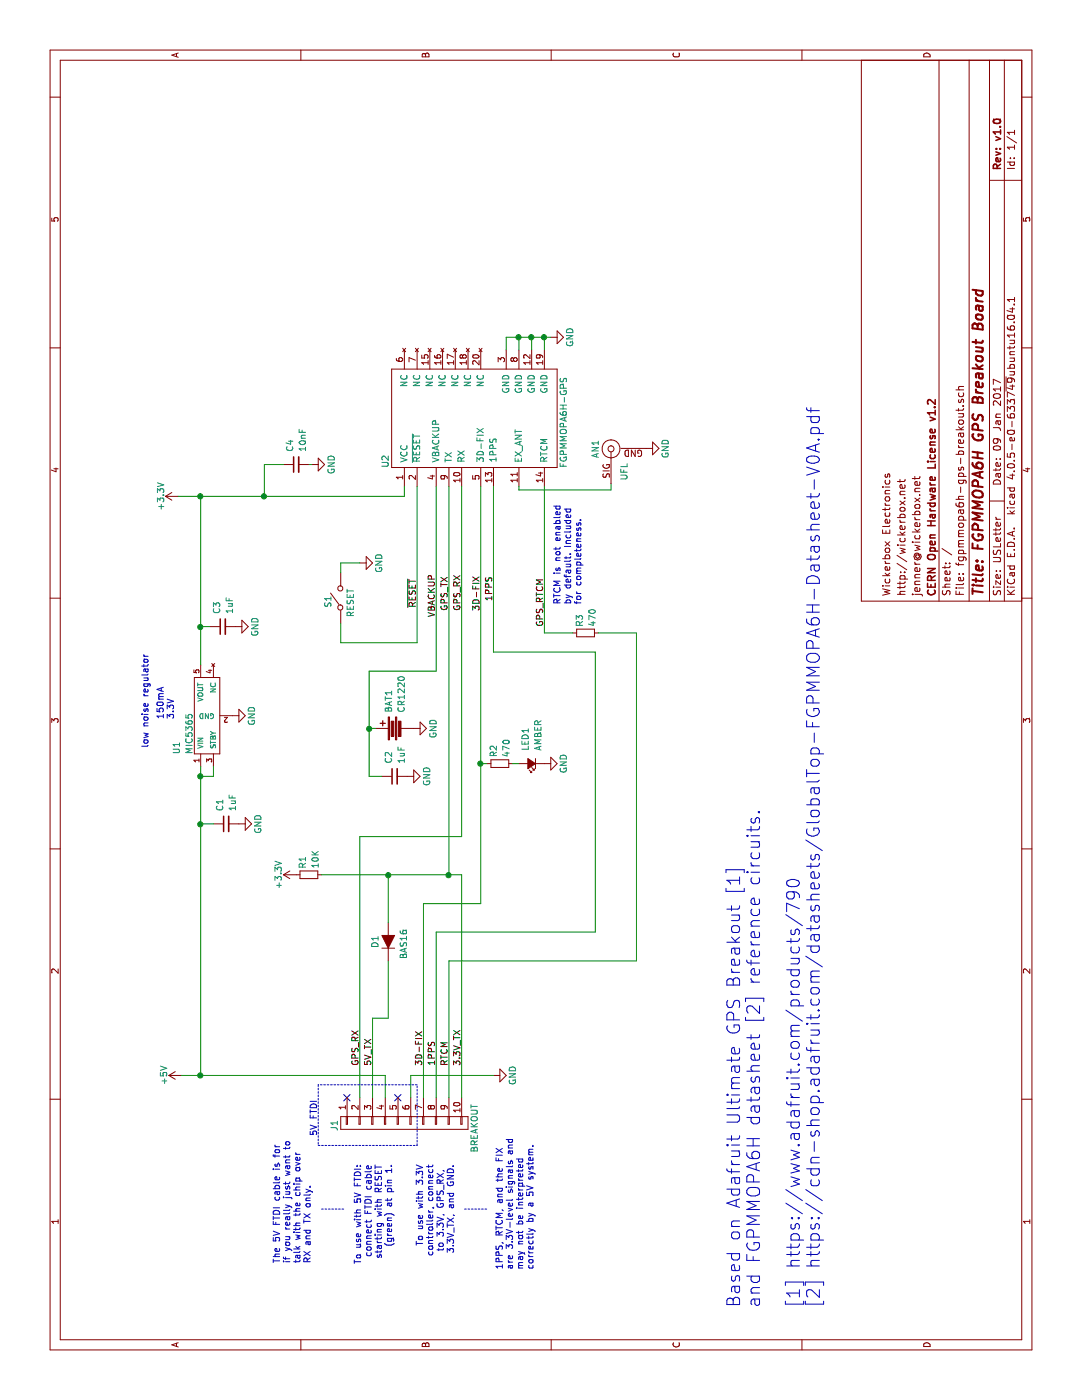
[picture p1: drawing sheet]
EESchema Schematic File Version 2
LIBS:wickerlib
LIBS:fgpmmopa6h-gps-breakout-cache
EELAYER 25 0
EELAYER END
$Descr USLetter 11000 8500
encoding utf-8
Sheet 1 1
Title "FGPMMOPA6H GPS Breakout Board"
Date "09 Jan 2017"
Rev "v1.0"
Comp "CERN Open Hardware License v1.2"
Comment1 "jenner@wickerbox.net"
Comment2 "http://wickerbox.net"
Comment3 "Wickerbox Electronics"
Comment4 ""
$EndDescr
$Comp
L MODULE-GPS-FGPMMOPA6H-MTK3339 U2
U 1 1
P 7375 3725
F 0 "U2" H 7325 4425 50  0000 L CNN
F 1 "FGPMMOPA6H-GPS" H 7325 3025 50  0000 L CNN
F 2 "Wickerlib:FGPMMOPA6H" H 7850 2950 50  0001 C CIN
F 3 "https://cdn.harwin.com/pdfs/60page140.pdf" H 7375 3725 5   0001 C CNN
F 4 "GlobalTop" H 7850 2950 50  0001 C CIN "MF_Name"
F 5 "FGPMMOPA6H" H 7850 2950 50  0001 C CIN "MF_PN"
F 6 "Adafruit" H 7850 2950 50  0001 C CIN "S1_Name"
F 7 "790" H 7850 2950 50  0001 C CIN "S1_PN"
F 8 "GPS MODULE PA6H MTK3339" H 7850 2950 50  0001 C CIN "Description"
	1    7375 3725
	1    0    0    -1  
$EndComp
$Comp
L +3.3V #PWR01
U 1 1
P 7100 1400
F 0 "#PWR01" H 7100 1250 50  0001 C CNN
F 1 "+3.3V" H 7100 1540 50  0000 C CNN
F 2 "" H 7100 1400 50  0000 C CNN
F 3 "" H 7100 1400 50  0000 C CNN
	1    7100 1400
	1    0    0    -1  
$EndComp
$Comp
L SWITCH-TACTILE-SPST-NO-0.05A-12V S1
U 1 1
P 6350 2675
F 0 "S1" H 6225 2775 50  0000 L CNN
F 1 "RESET" H 6150 2600 50  0000 L CNN
F 2 "Wickerlib:SWITCH-OMRON-MOMENTARY-SMD-B3U-1000P" H 6350 2325 50  0001 C CIN
F 3 "http://www.omron.com/ecb/products/pdf/en-b3u.pdf" H 6350 2675 5   0001 C CNN
F 4 "SWITCH TACTILE SPST-NO 0.05A 12V" H 6350 2325 50  0001 C CIN "Description"
F 5 "Omron" H 6350 2325 50  0001 C CIN "MF_Name"
F 6 "B3U-1000P" H 6350 2325 50  0001 C CIN "MF_PN"
F 7 "Digikey" H 6350 2325 50  0001 C CIN "S1_Name"
F 8 "SW1020CT-ND" H 6350 2325 50  0001 C CIN "S1_PN"
	1    6350 2675
	1    0    0    -1  
$EndComp
$Comp
L GND #PWR02
U 1 1
P 8350 4325
F 0 "#PWR02" H 8350 4075 50  0001 C CNN
F 1 "GND" H 8350 4175 50  0000 C CNN
F 2 "" H 8350 4325 50  0000 C CNN
F 3 "" H 8350 4325 50  0000 C CNN
	1    8350 4325
	1    0    0    -1  
$EndComp
$Comp
L IC-REG-LDO-3.3V-0.15A-MIC5365-SOT353 U1
U 1 1
P 5375 1625
F 0 "U1" H 5073 1867 50  0000 L CNN
F 1 "MIC5365" H 5073 1767 50  0000 L CNN
F 2 "Wickerlib:SOT-353" H 5375 1275 50  0001 C CIN
F 3 "http://rohmfs.rohm.com/en/products/databook/datasheet/ic/power/linear_regulator/buxxsd5wg-e.pdf" H 5375 1625 5   0001 C CNN
F 4 "IC REG LDO 3.3V 0.15A SOT353" H 5375 1275 50  0001 C CIN "Description"
F 5 "Microchip" H 5375 1275 50  0001 C CIN "MF_Name"
F 6 "MIC5365-3.3YC5-TR" H 5375 1275 50  0001 C CIN "MF_PN"
F 7 "Digikey" H 5375 1275 50  0001 C CIN "S1_Name"
F 8 "576-3193-1-ND" H 5375 1275 50  0001 C CIN "S1_PN"
	1    5375 1625
	1    0    0    -1  
$EndComp
$Comp
L CAP-CER-1UF-10V-X7R-0603 C3
U 1 1
P 6075 1750
F 0 "C3" H 6175 1800 50  0000 L CNN
F 1 "1uF" H 6175 1700 50  0000 L CNN
F 2 "Wickerlib:RLC-0603-SMD" H 6075 1400 50  0001 C CIN
F 3 "http://www.samsungsem.com/kr/support/product-search/mlcc/CL10B105KP8NNNC.jsp" H 6075 1750 5   0001 C CNN
F 4 "CAP CER 1UF 10V X7R 0603" H 6075 1400 50  0001 C CIN "Description"
F 5 "Samsung" H 6075 1400 50  0001 C CIN "MF_Name"
F 6 "CL10B105KP8NNNC" H 6075 1400 50  0001 C CIN "MF_PN"
F 7 "Digikey" H 6075 1400 50  0001 C CIN "S1_Name"
F 8 "1276-1946-1-ND" H 6075 1400 50  0001 C CIN "S1_PN"
	1    6075 1750
	1    0    0    -1  
$EndComp
$Comp
L GND #PWR03
U 1 1
P 6075 1850
F 0 "#PWR03" H 6075 1600 50  0001 C CNN
F 1 "GND" H 6075 1700 50  0000 C CNN
F 2 "" H 6075 1850 50  0000 C CNN
F 3 "" H 6075 1850 50  0000 C CNN
	1    6075 1850
	1    0    0    -1  
$EndComp
Text Notes 5350 1375 0    50   ~ 0
150mA\n3.3V
$Comp
L BATT-CR1220-HOLDER-SMT-FLATPIN BAT1
U 1 1
P 5275 3100
F 0 "BAT1" H 5400 3150 50  0000 L CNN
F 1 "CR1220" H 5400 3050 50  0000 L CNN
F 2 "Wickerlib:BATT-HOLDER-CR1220-BK-916" H 5275 2750 50  0001 C CIN
F 3 "http://www.memoryprotectiondevices.com/datasheets/BK-916-datasheet.pdf" H 5275 3100 5   0001 C CNN
F 4 "CR1220 BATTERY HOLDER SMT FLATPIN" H 5275 2750 50  0001 C CIN "Description"
F 5 "MPD" H 5275 2750 50  0001 C CIN "MF_Name"
F 6 "BK-916-TR" H 5275 2750 50  0001 C CIN "MF_PN"
F 7 "Digikey" H 5275 2750 50  0001 C CIN "S1_Name"
F 8 "BK-916-CT-ND" H 5275 2750 50  0001 C CIN "S1_PN"
	1    5275 3100
	1    0    0    -1  
$EndComp
$Comp
L GND #PWR04
U 1 1
P 5275 3250
F 0 "#PWR04" H 5275 3000 50  0001 C CNN
F 1 "GND" H 5275 3100 50  0000 C CNN
F 2 "" H 5275 3250 50  0000 C CNN
F 3 "" H 5275 3250 50  0000 C CNN
	1    5275 3250
	1    0    0    -1  
$EndComp
$Comp
L CAP-CER-1UF-10V-X7R-0603 C2
U 1 1
P 4900 3100
F 0 "C2" H 5000 3150 50  0000 L CNN
F 1 "1uF" H 5000 3050 50  0000 L CNN
F 2 "Wickerlib:RLC-0603-SMD" H 4900 2750 50  0001 C CIN
F 3 "http://www.samsungsem.com/kr/support/product-search/mlcc/CL10B105KP8NNNC.jsp" H 4900 3100 5   0001 C CNN
F 4 "CAP CER 1UF 10V X7R 0603" H 4900 2750 50  0001 C CIN "Description"
F 5 "Samsung" H 4900 2750 50  0001 C CIN "MF_Name"
F 6 "CL10B105KP8NNNC" H 4900 2750 50  0001 C CIN "MF_PN"
F 7 "Digikey" H 4900 2750 50  0001 C CIN "S1_Name"
F 8 "1276-1946-1-ND" H 4900 2750 50  0001 C CIN "S1_PN"
	1    4900 3100
	1    0    0    -1  
$EndComp
$Comp
L GND #PWR05
U 1 1
P 4900 3200
F 0 "#PWR05" H 4900 2950 50  0001 C CNN
F 1 "GND" H 4900 3050 50  0000 C CNN
F 2 "" H 4900 3200 50  0000 C CNN
F 3 "" H 4900 3200 50  0000 C CNN
	1    4900 3200
	1    0    0    -1  
$EndComp
$Comp
L LED-AMBER-0603-SMT-L296-Q2R2 LED1
U 1 1
P 5000 4175
F 0 "LED1" H 5100 4225 50  0000 L CNN
F 1 "AMBER" H 5100 4125 50  0000 L CNN
F 2 "Wickerlib:LED-0603-SMD" H 5000 3825 50  0001 C CIN
F 3 "http://media.digikey.com/pdf/Data%20Sheets/Osram%20PDFs/LSLALOLY_296.pdf" V 5000 4175 5   0001 C CNN
F 4 "LED AMBER DIFFUSED 0603 SMD" H 5000 3825 50  0001 C CIN "Description"
F 5 "OSRAM Opto" H 5000 3825 50  0001 C CIN "MF_Name"
F 6 "LA L296-Q2R2-1-Z" H 5000 3825 50  0001 C CIN "MF_PN"
F 7 "Digikey" H 5000 3825 50  0001 C CIN "S1_Name"
F 8 "475-2712-1-ND" H 5000 3825 50  0001 C CIN "S1_PN"
	1    5000 4175
	1    0    0    -1  
$EndComp
$Comp
L GND #PWR06
U 1 1
P 5000 4275
F 0 "#PWR06" H 5000 4025 50  0001 C CNN
F 1 "GND" H 5000 4125 50  0000 C CNN
F 2 "" H 5000 4275 50  0000 C CNN
F 3 "" H 5000 4275 50  0000 C CNN
	1    5000 4275
	1    0    0    -1  
$EndComp
$Comp
L GND #PWR07
U 1 1
P 7475 5075
F 0 "#PWR07" H 7475 4825 50  0001 C CNN
F 1 "GND" H 7475 4925 50  0000 C CNN
F 2 "" H 7475 5075 50  0000 C CNN
F 3 "" H 7475 5075 50  0000 C CNN
	1    7475 5075
	1    0    0    -1  
$EndComp
$Comp
L DIODE-GEN-PURP-75V-250MA-BAS16-SOD323 D1
U 1 1
P 3625 3050
F 0 "D1" V 3725 3025 50  0000 L CNN
F 1 "BAS16" V 3500 2975 50  0000 L CNN
F 2 "Wickerlib:SOD-323" H 3625 2700 50  0001 C CIN
F 3 "http://www.vishay.com/docs/85752/bas16ws.pdf" V 3625 3075 5   0001 C CNN
F 4 "DIODE GEN PURP 75V 250MA BAS16 SOD323" H 3625 2700 50  0001 C CIN "Description"
F 5 "Vishay" H 3625 2700 50  0001 C CIN "MF_Name"
F 6 "BAS16WS-E3-08" H 3625 2700 50  0001 C CIN "MF_PN"
F 7 "Digikey" H 3625 2700 50  0001 C CIN "S1_Name"
F 8 "BAS16WS-E3-08CT-ND" H 3625 2700 50  0001 C CIN "S1_PN"
	1    3625 3050
	0    -1   -1   0   
$EndComp
$Comp
L RES-10K-1%-1/8W-0603 R1
U 1 1
P 4125 2425
F 0 "R1" H 4175 2475 50  0000 L CNN
F 1 "10K" H 4175 2375 50  0000 L CNN
F 2 "Wickerlib:RLC-0603-SMD" H 4125 2075 50  0001 C CIN
F 3 "http://www.seielect.com/catalog/SEI-RNCP.pdf" H 4125 2425 5   0001 C CNN
F 4 "RES SMD 10K OHM 1% 1/8W 0603" H 4125 2075 50  0001 C CIN "Description"
F 5 "Stackpole" H 4125 2075 50  0001 C CIN "MF_Name"
F 6 "RNCP0603FTD10K0" H 4125 2075 50  0001 C CIN "MF_PN"
F 7 "Digikey" H 4125 2075 50  0001 C CIN "S1_Name"
F 8 "RNCP0603FTD10K0CT-ND" H 4125 2075 50  0001 C CIN "S1_PN"
	1    4125 2425
	1    0    0    -1  
$EndComp
Text Label 6200 3775 0    50   ~ 0
3D-FIX
Text Label 6200 3625 0    50   ~ 0
GPS_RX
Text Label 6200 3525 0    50   ~ 0
GPS_TX
Text Label 6150 3425 0    50   ~ 0
VBACKUP
$Comp
L GND #PWR08
U 1 1
P 7350 2450
F 0 "#PWR08" H 7350 2200 50  0001 C CNN
F 1 "GND" H 7350 2300 50  0000 C CNN
F 2 "" H 7350 2450 50  0000 C CNN
F 3 "" H 7350 2450 50  0000 C CNN
	1    7350 2450
	1    0    0    -1  
$EndComp
Text Label 2625 3325 0    50   ~ 0
3D-FIX
$Comp
L RES-470-5%-1/4W-0603 R3
U 1 1
P 6025 4600
F 0 "R3" H 6075 4650 50  0000 L CNN
F 1 "470" H 6075 4550 50  0000 L CNN
F 2 "Wickerlib:RLC-0603-SMD" H 6025 4250 50  0001 C CIN
F 3 "http://rohmfs.rohm.com/en/products/databook/datasheet/passive/resistor/chip_resistor/esr.pdf" H 6025 4600 5   0001 C CNN
F 4 "RES SMD 470 OHM 5% 1/4W 0603" H 6025 4250 50  0001 C CIN "Description"
F 5 "Rohm Semi" H 6025 4250 50  0001 C CIN "MF_Name"
F 6 "ESR03EZPJ471" H 6025 4250 50  0001 C CIN "MF_PN"
F 7 "Digikey" H 6025 4250 50  0001 C CIN "S1_Name"
F 8 "RHM470DCT-ND" H 6025 4250 50  0001 C CIN "S1_PN"
	1    6025 4600
	1    0    0    -1  
$EndComp
Text Label 6075 4275 0    50   ~ 0
GPS_RTCM
Text Label 6275 3875 0    50   ~ 0
1PPS
Text Label 2625 3425 0    50   ~ 0
1PPS
$Comp
L +5V #PWR09
U 1 1
P 2550 1425
F 0 "#PWR09" H 2550 1275 50  0001 C CNN
F 1 "+5V" H 2550 1565 50  0000 C CNN
F 2 "" H 2550 1425 50  0000 C CNN
F 3 "" H 2550 1425 50  0000 C CNN
	1    2550 1425
	1    0    0    -1  
$EndComp
$Comp
L GND #PWR010
U 1 1
P 5375 1825
F 0 "#PWR010" H 5375 1575 50  0001 C CNN
F 1 "GND" H 5375 1675 50  0000 C CNN
F 2 "" H 5375 1825 50  0000 C CNN
F 3 "" H 5375 1825 50  0000 C CNN
	1    5375 1825
	1    0    0    -1  
$EndComp
$Comp
L CAP-CER-1UF-10V-X7R-0603 C1
U 1 1
P 4525 1775
F 0 "C1" H 4625 1825 50  0000 L CNN
F 1 "1uF" H 4625 1725 50  0000 L CNN
F 2 "Wickerlib:RLC-0603-SMD" H 4525 1425 50  0001 C CIN
F 3 "http://www.samsungsem.com/kr/support/product-search/mlcc/CL10B105KP8NNNC.jsp" H 4525 1775 5   0001 C CNN
F 4 "CAP CER 1UF 10V X7R 0603" H 4525 1425 50  0001 C CIN "Description"
F 5 "Samsung" H 4525 1425 50  0001 C CIN "MF_Name"
F 6 "CL10B105KP8NNNC" H 4525 1425 50  0001 C CIN "MF_PN"
F 7 "Digikey" H 4525 1425 50  0001 C CIN "S1_Name"
F 8 "1276-1946-1-ND" H 4525 1425 50  0001 C CIN "S1_PN"
	1    4525 1775
	1    0    0    -1  
$EndComp
$Comp
L GND #PWR011
U 1 1
P 4525 1875
F 0 "#PWR011" H 4525 1625 50  0001 C CNN
F 1 "GND" H 4525 1725 50  0000 C CNN
F 2 "" H 4525 1875 50  0000 C CNN
F 3 "" H 4525 1875 50  0000 C CNN
	1    4525 1875
	1    0    0    -1  
$EndComp
$Comp
L +3.3V #PWR012
U 1 1
P 4125 2325
F 0 "#PWR012" H 4125 2175 50  0001 C CNN
F 1 "+3.3V" H 4125 2465 50  0000 C CNN
F 2 "" H 4125 2325 50  0000 C CNN
F 3 "" H 4125 2325 50  0000 C CNN
	1    4125 2325
	1    0    0    -1  
$EndComp
Text Notes 5125 1175 0    50   ~ 0
low noise regulator
$Comp
L GND #PWR013
U 1 1
P 2550 3875
F 0 "#PWR013" H 2550 3625 50  0001 C CNN
F 1 "GND" H 2550 3725 50  0000 C CNN
F 2 "" H 2550 3875 50  0000 C CNN
F 3 "" H 2550 3875 50  0000 C CNN
	1    2550 3875
	1    0    0    -1  
$EndComp
$Comp
L RES-470-5%-1/4W-0603 R2
U 1 1
P 5000 3925
F 0 "R2" H 5050 3975 50  0000 L CNN
F 1 "470" H 5050 3875 50  0000 L CNN
F 2 "Wickerlib:RLC-0603-SMD" H 5000 3575 50  0001 C CIN
F 3 "http://rohmfs.rohm.com/en/products/databook/datasheet/passive/resistor/chip_resistor/esr.pdf" H 5000 3925 5   0001 C CNN
F 4 "RES SMD 470 OHM 5% 1/4W 0603" H 5000 3575 50  0001 C CIN "Description"
F 5 "Rohm Semi" H 5000 3575 50  0001 C CIN "MF_Name"
F 6 "ESR03EZPJ471" H 5000 3575 50  0001 C CIN "MF_PN"
F 7 "Digikey" H 5000 3575 50  0001 C CIN "S1_Name"
F 8 "RHM470DCT-ND" H 5000 3575 50  0001 C CIN "S1_PN"
	1    5000 3925
	1    0    0    -1  
$EndComp
$Comp
L GND #PWR014
U 1 1
P 6575 2825
F 0 "#PWR014" H 6575 2575 50  0001 C CNN
F 1 "GND" H 6575 2675 50  0000 C CNN
F 2 "" H 6575 2825 50  0000 C CNN
F 3 "" H 6575 2825 50  0000 C CNN
	1    6575 2825
	1    0    0    -1  
$EndComp
$Comp
L CAP-CER-10NF-50V-X7R-0603 C4
U 1 1
P 7350 2325
F 0 "C4" H 7450 2375 50  0000 L CNN
F 1 "10nF" H 7450 2275 50  0000 L CNN
F 2 "Wickerlib:RLC-0603-SMD" H 7350 1975 50  0001 C CIN
F 3 "http://search.murata.co.jp/Ceramy/image/img/A01X/G101/ENG/GRM188R71H103KA01-01.pdf" H 7350 2325 5   0001 C CNN
F 4 "CAP CER 0.01UF 50V X7R 0603" H 7350 1975 50  0001 C CIN "Description"
F 5 "Murata" H 7350 1975 50  0001 C CIN "MF_Name"
F 6 "GRM188R71H103KA01D" H 7350 1975 50  0001 C CIN "MF_PN"
F 7 "Digikey" H 7350 1975 50  0001 C CIN "S1_Name"
F 8 "490-1512-1-ND" H 7350 1975 50  0001 C CIN "S1_PN"
	1    7350 2325
	1    0    0    -1  
$EndComp
$Comp
L CONN-UFL-HIROSE-R-SMD AN1
U 1 1
P 7400 4800
F 0 "AN1" H 7400 4925 50  0000 L CNN
F 1 "UFL" H 7225 4700 50  0000 L CNN
F 2 "Wickerlib:U.FL-COAX" H 7400 4450 50  0001 C CIN
F 3 "http://media.digikey.com/pdf/Data%20Sheets/Hirose%20PDFs/UFL%20Series.pdf" H 7400 4800 3   0001 C CNN
F 4 "Hirose" H 7400 4450 50  0001 C CIN "MF_Name"
F 5 "U.FL-R-SMT-1(01)" H 7400 4450 50  0001 C CIN "MF_PN"
F 6 "Digikey" H 7400 4450 50  0001 C CIN "S1_Name"
F 7 "H122041-ND" H 7400 4450 50  0001 C CIN "S1_PN"
F 8 "CONN UFL JACK STR 50 OHM SMD" H 7400 4450 50  0001 C CIN "Description"
	1    7400 4800
	1    0    0    -1  
$EndComp
Text Notes 725  6450 0    100  ~ 0
Based on Adafruit Ultimate GPS Breakout [1]\nand FGPMMOPA6H datasheet [2] reference circuits.\n\n[1] https://www.adafruit.com/products/790\n[2] https://cdn-shop.adafruit.com/datasheets/GlobalTop-FGPMMOPA6H-Datasheet-V0A.pdf
Text Notes 1850 3575 2    50   ~ 0
To use with 5V FTDI:\nconnect FTDI cable\nstarting with RESET\n(green) at pin 1.\n\n\nTo use with 3.3V\ncontroller, connect\n to 3.3V, GPS_RX, \n3.3V_TX, and GND.
Text Label 6225 3275 0    50   ~ 0
~RESET
NoConn ~ 2375 2725
NoConn ~ 2375 3125
Text Label 2625 3625 0    50   ~ 0
3.3V_TX
Text Label 2625 2825 0    50   ~ 0
GPS_RX
Text Label 2625 2925 0    50   ~ 0
5V_TX
$Comp
L HEADER-MALE-10POS-TH-1x10-P0.1IN J1
U 1 1
P 2175 3175
F 0 "J1" H 2150 3725 50  0000 L CNN
F 1 "BREAKOUT" H 2025 2625 50  0000 L CNN
F 2 "Wickerlib:CONN-HEADER-STRAIGHT-P2.54MM-1x10" H 2175 2825 50  0001 C CIN
F 3 "https://cdn.harwin.com/pdfs/60page140.pdf" H 2175 3175 5   0001 C CNN
F 4 "HEADER MALE 10POS TH 1x10 0.1”" H 2175 2825 50  0001 C CIN "Description"
F 5 "Harwin" H 2175 2825 50  0001 C CIN "MF_Name"
F 6 "M20-9992046" H 2175 2825 50  0001 C CIN "MF_PN"
F 7 "Digikey" H 2175 2825 50  0001 C CIN "S1_Name"
F 8 "952-1902-ND" H 2175 2825 50  0001 C CIN "S1_PN"
	1    2175 3175
	-1   0    0    -1  
$EndComp
Text Label 2625 3525 0    50   ~ 0
RTCM
Text Notes 6250 4575 0    50   ~ 0
RTCM is not enabled\nby default. Included\nfor completeness.
Text Notes 1025 4200 0    50   ~ 0
1PPS, RTCM, and the FIX  \nare 3.3V-level signals and\nmay not be interpreted \ncorrectly by a 5V system.
Text Notes 1075 2450 0    50   ~ 0
The 5V FTDI cable is for\nif you really just want to\ntalk with the chip over\nRX and TX only.
Text Notes 2075 2500 0    50   ~ 0
5V FTDI
Connection ~ 8350 4075
Wire Wire Line
	8250 4075 8350 4075
Connection ~ 8350 4175
Wire Wire Line
	8350 4175 8250 4175
Connection ~ 8350 4275
Wire Wire Line
	8250 3975 8350 3975
Wire Wire Line
	8350 3975 8350 4325
Wire Wire Line
	8250 4275 8350 4275
Wire Wire Line
	5950 3275 7175 3275
Wire Wire Line
	7100 1400 7100 3175
Wire Wire Line
	7100 3175 7175 3175
Wire Wire Line
	5775 1575 7100 1575
Wire Wire Line
	6075 1575 6075 1650
Connection ~ 7100 1575
Connection ~ 6075 1575
Wire Wire Line
	2550 1575 4975 1575
Wire Wire Line
	4975 1675 4900 1675
Wire Wire Line
	4900 1675 4900 1575
Connection ~ 4900 1575
Wire Wire Line
	7175 3425 5725 3425
Wire Wire Line
	5725 3425 5725 2900
Wire Wire Line
	5725 2900 4900 2900
Wire Wire Line
	5275 2900 5275 2950
Wire Wire Line
	4125 3525 7175 3525
Wire Wire Line
	3900 3775 7175 3775
Wire Wire Line
	4900 2900 4900 3000
Connection ~ 5275 2900
Wire Wire Line
	5000 4025 5000 4075
Wire Wire Line
	5000 3775 5000 3825
Wire Wire Line
	7175 3875 5875 3875
Wire Wire Line
	5875 3875 5875 4675
Wire Wire Line
	5875 4675 3675 4675
Wire Wire Line
	7175 4075 7150 4075
Wire Wire Line
	7150 4075 7150 4800
Wire Wire Line
	6025 4275 7175 4275
Wire Wire Line
	7150 4800 7200 4800
Connection ~ 5000 3775
Wire Wire Line
	7350 2225 7350 2075
Wire Wire Line
	7350 2075 7100 2075
Connection ~ 7100 2075
Wire Wire Line
	7350 2450 7350 2425
Wire Wire Line
	6025 4275 6025 4500
Wire Wire Line
	3450 5000 6025 5000
Wire Wire Line
	6025 5000 6025 4700
Wire Wire Line
	3750 3050 4125 3050
Wire Wire Line
	3000 3050 3450 3050
Wire Wire Line
	2375 3325 3900 3325
Wire Wire Line
	3675 3425 2375 3425
Connection ~ 2550 1575
Wire Wire Line
	4525 1675 4525 1575
Connection ~ 4525 1575
Wire Wire Line
	2550 3875 2550 3225
Wire Wire Line
	2550 3225 2375 3225
Wire Wire Line
	3900 3325 3900 3775
Wire Wire Line
	3675 4675 3675 3425
Wire Wire Line
	3450 5000 3450 3525
Wire Wire Line
	6575 2825 6575 2675
Wire Wire Line
	6575 2675 6500 2675
Wire Wire Line
	2550 1425 2550 3025
Wire Wire Line
	2550 3025 2375 3025
Wire Wire Line
	6100 2675 5950 2675
Wire Wire Line
	5950 2675 5950 3275
Wire Wire Line
	2375 2825 4425 2825
Wire Wire Line
	2375 2925 3000 2925
Wire Wire Line
	3000 2925 3000 3050
Connection ~ 4125 3050
Wire Wire Line
	3450 3525 2375 3525
Wire Notes Line
	1500 3650 1500 3825
Wire Notes Line
	1500 2700 1500 2525
Wire Notes Line
	2000 3275 2475 3275
Wire Notes Line
	2475 3275 2475 2500
Wire Notes Line
	2475 2500 2000 2500
Wire Notes Line
	2000 2500 2000 3275
Wire Wire Line
	4125 2525 4125 3625
Wire Wire Line
	4125 3625 2375 3625
Connection ~ 4125 3525
Wire Wire Line
	7175 3625 4425 3625
Wire Wire Line
	4425 3625 4425 2825
$EndSCHEMATC
